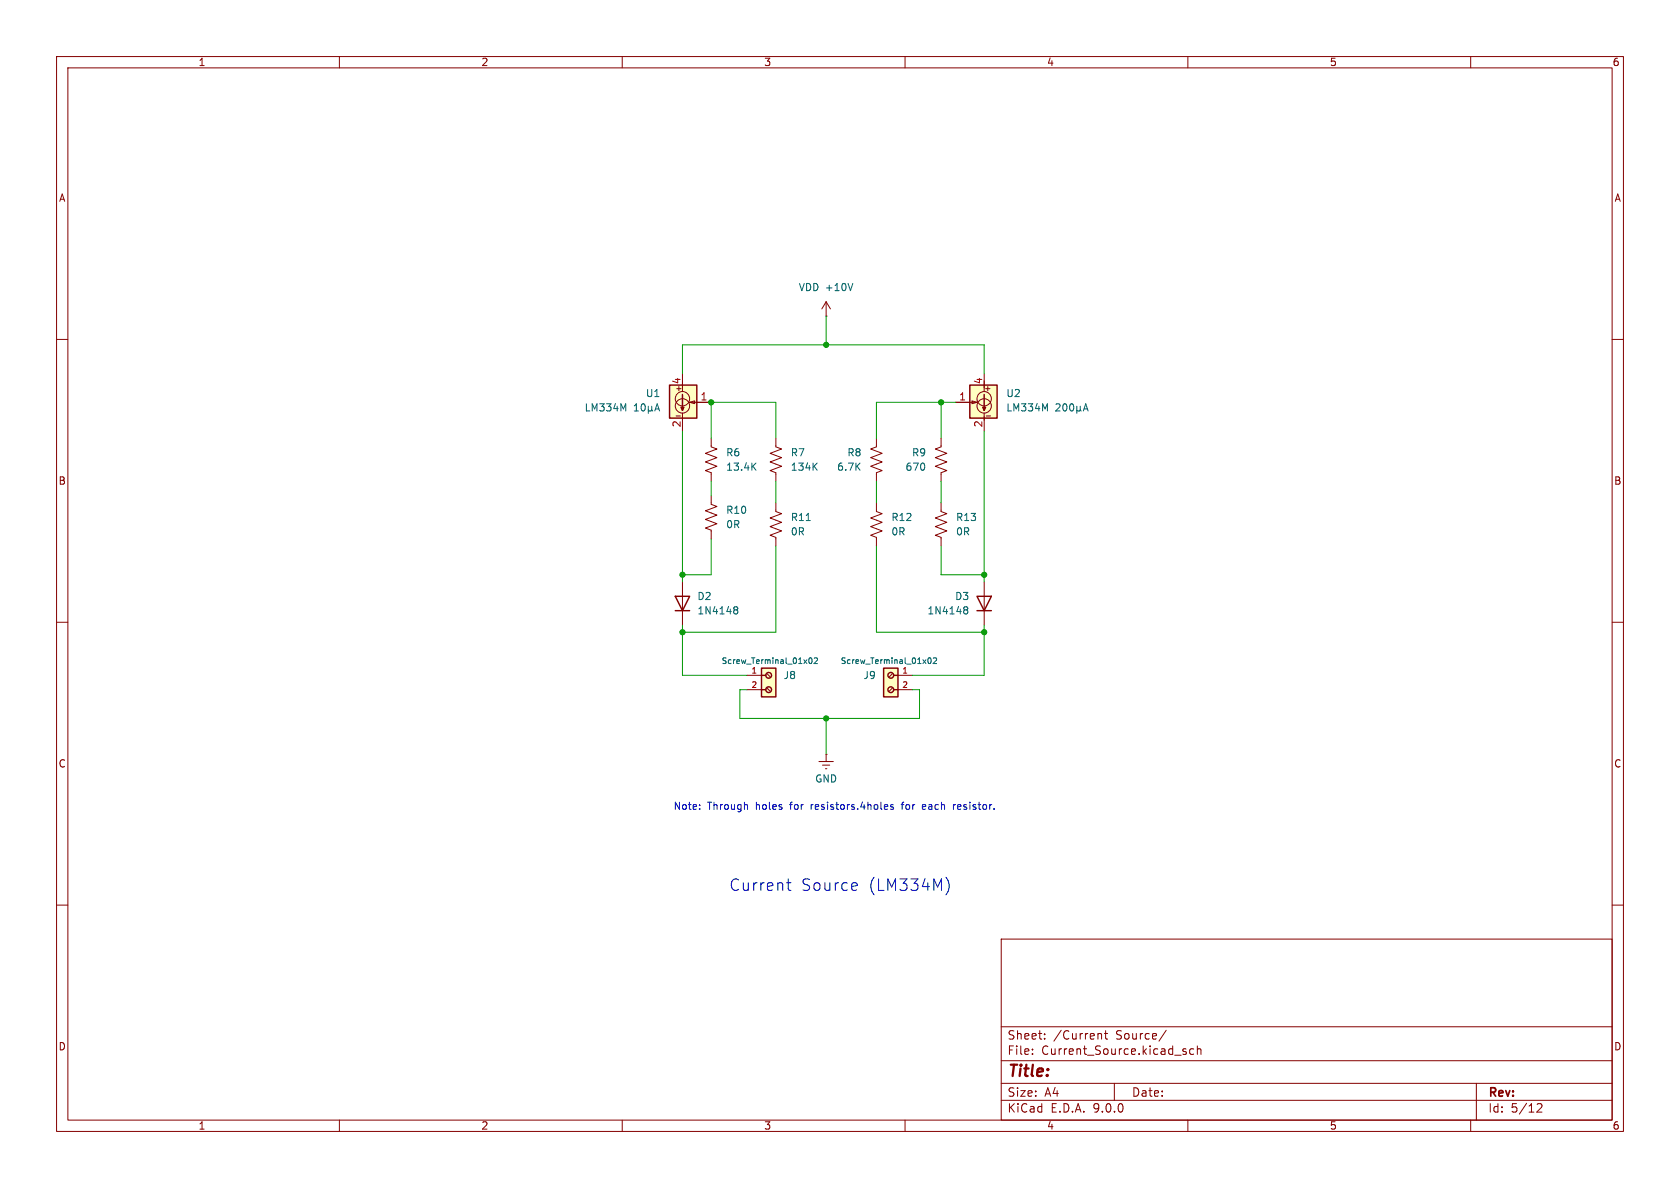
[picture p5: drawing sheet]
<svg xmlns="http://www.w3.org/2000/svg" width="297mm" height="210mm" viewBox="0 0 297 210" stroke-linecap="round" stroke-linejoin="round" font-family="sans-serif">
<g fill="none" stroke="#840000" stroke-width=".18">
<path d="M10 10h277v190h-277zM12 12h273v186h-273zM60 10v2M110 10v2M160 10v2M210 10v2M260 10v2M146 55.9h.1M146 53.3l-.7 1.3M146 53.3l.8 1.3M146 53.3v2.6M10 60h2"/>
<path d="M154.9 77.5v1.5l-1 .4 2.1 .7-2.1 .8 2.1 .8-2.1 .7 2.1 .8-1.1 .4v1.5M166.4 77.5v1.5l-1 .4 2 .7-2 .8 2 .8-2 .7 2 .8-1 .4v1.5M285 60h2M125.7 87.6v1.6l1 .3-2 .8 2 .8-2 .7 2 .8-2 .7 1 .4v1.6M137.2 88.9v1.5l1 .4-2.1 .8 2.1 .7-2.1 .8 2.1 .8-2.1 .7 1.1 .4v1.5M10 110h2M174 102.9v7.6M285 110h2M144.8 134.6h2.5M145.4 135.3h1.3M145.9 135.9h.3M146 133.4h.1"/>
<path d="M146 133.4v1.2M10 160h2M177 166h108v32h-108zM285 160h2M60 198v2M110 198v2M160 198v2M177 194.5h108M177 191.5h108M177 187.5h108M177 181.5h108M182.5 186.3v.1"/>
<path d="M182.5 185.5v.1M184.7 183.6v.1M184.7 182.8v.1M194.3 182.7h.2l.2 .2v.8M195.2 182.7h.6M195.5 182.2v1.3l.3 .2M197 191.5v3M206.2 182.1l-1.3 2M209.2 185.8l.5 .2v.1v.2l-.5 .1M209.2 185.5h.5M210 198v2M211 185.5l-.4-.1-.3 .3v.4l.2 .2h.5"/>
<path d="M211.7 185.5l.2-.1 .3 .1 .1 .9M211.7 184.9v1.5M260 198v2M261 191.5v6.5M271.7 195.2l.6-.1 .2 .1 .1 .3-.9 1.1h.9"/>
</g>
<path d="M150.8 50.1l-.5 1.3M142.5 92h.8M170.5 107.7l.1 .1M170.5 107.3h.4l.1 .1 .1 .2-.2 .2M170.6 107.8h.3M170.6 107.8l-.1 .1M170.9 107.8l.2 .2-.1 .4-.1 .1h-.4" fill="none" stroke="#006464" stroke-width=".18"/>
<path d="M172.7 105.4h2.6l-1.3 2.6zM172.7 108h2.6" fill="none" stroke="#840000" stroke-width=".25"/>
<path d="M118.4 68.1h4.8v5.8h-4.8z" fill="#ffffc2"/>
<path d="M118.4 68.1h4.8v5.8h-4.8zM120.4 72h.5l-.3 .5zM120.6 69.7v2.8M119.4 105.4h2.5l-1.3 2.6zM119.4 108h2.5" fill="none" stroke="#840000" stroke-width=".25"/>
<g fill="none" stroke="#840000" stroke-width=".18">
<path d="M119.5 73.5h.8M119.6 68.7h.8M120 68.3v.8M120.6 66v3.2M120.6 73v3.2M121.9 71.1l.9-.2v.5zM121.9 71.1h3.8M120.6 102.9v7.6"/>
<circle cx="120.6" cy="70.5" r="1.27"/>
<circle cx="120.6" cy="71.8" r="1.27"/>
</g>
<g fill="none" stroke="#006464" stroke-width=".18">
<path d="M112.1 72.7h.8M112.1 71.7l.4-.3v1.3M113.5 71.5l.1-.1a.68 .68 0 0 1 .5 .6 .68 .68 0 0 1-.5 .7l-.1-.2-.2-.3zM114.6 72.5l.2 .2h.2l.2-.2M114.6 71.8v1.3M115.2 72.5l.2 .2M115.2 71.8v.7M115.8 72.7l.4-1.3 .4 1.3M115.9 72.3h.6M129.8 107.7l.2 .1M129.8 107.3h.4l.2 .1v.2l-.2 .2M130 107.8h.2"/>
<path d="M130 107.8l-.2 .1M130.2 107.8l.2 .2v.4l-.2 .1h-.4"/>
</g>
<path d="M134.6 118.1h2.6v5.1h-2.6z" fill="#ffffc2"/>
<g fill="none" stroke="#840000" stroke-width=".25">
<path d="M134.6 118.1h2.6v5.1h-2.6zM134.6 119.4h.8M134.6 121.9h.8"/>
<circle cx="135.9" cy="119.4" r=".51"/>
<circle cx="135.9" cy="121.9" r=".51"/>
</g>
<path d="M154.9 88.9v1.5l1.1 .4-2.1 .8 2.1 .7-2.1 .8 2.1 .8-2.1 .7 1 .4v1.5M132.1 119.4h2.5M135.6 119.1l.5 .5M132.1 121.9h2.5M135.6 121.7l.5 .5" fill="none" stroke="#840000" stroke-width=".18"/>
<path d="M143.1 116.4l.1-.1a.54 .54 0 0 1 .4 .5 .54 .54 0 0 1-.4 .5l-.2-.4zM143.9 116.4l.4-.1 .2 .3-.6 .7h.6" fill="none" stroke="#006464" stroke-width=".18"/>
<path d="M156.2 118.1h2.5v5.1h-2.5z" fill="#ffffc2"/>
<g fill="none" stroke="#840000" stroke-width=".25">
<path d="M156.2 118.1h2.5v5.1h-2.5zM158 119.4h.7M158 121.9h.7"/>
<circle cx="157.5" cy="119.4" r=".51"/>
<circle cx="157.5" cy="121.9" r=".51"/>
</g>
<path d="M166.4 88.9v1.5l1 .4-2 .8 2 .7-2 .8 2 .8-2 .7 1 .4v1.5M157.7 119.1l-.5 .5M158.7 119.4h2.6M157.7 121.7l-.5 .5M158.7 121.9h2.6" fill="none" stroke="#840000" stroke-width=".18"/>
<path d="M164.1 116.4l.2-.1a.54 .54 0 0 1 .3 .5 .54 .54 0 0 1-.3 .5l-.3-.4zM165 116.4l.4-.1 .2 .3-.6 .7h.6" fill="none" stroke="#006464" stroke-width=".18"/>
<path d="M171.4 68.1h4.9v5.8h-4.9z" fill="#ffffc2"/>
<path d="M171.4 68.1h4.9v5.8h-4.9zM173.7 72h.5l-.2 .5zM174 69.7v2.8" fill="none" stroke="#840000" stroke-width=".25"/>
<g fill="none" stroke="#840000" stroke-width=".18">
<path d="M125.7 77.5v1.5l1 .4-2 .7 2 .8-2 .8 2 .7-2 .8 1 .4v1.5M137.2 77.5v1.5l1 .4-2.1 .7 2.1 .8-2.1 .8 2.1 .7-2.1 .8 1.1 .4v1.5M168.9 71.1h3.8M171.8 70.9l.9 .2-.9 .3zM174 66v3.2M174 73v3.2M174.2 68.7h.8M174.4 73.5h.7M174.6 68.3v.8"/>
<circle cx="174" cy="70.5" r="1.27"/>
<circle cx="174" cy="71.8" r="1.27"/>
</g>
<g fill="none" stroke="#006464" stroke-width=".18">
<path d="M186.7 71.5l.5-.1 .2 .3-.8 1h.8M188 71.5l.2-.1a.68 .68 0 0 1 .4 .6 .68 .68 0 0 1-.4 .7l-.2-.2-.1-.3zM189.2 71.5l.2-.1a.68 .68 0 0 1 .4 .6 .68 .68 0 0 1-.4 .7l-.2-.2-.1-.3zM190.4 72.5l.2 .2h.2l.2-.2M190.4 71.8v1.3M191 72.5l.2 .2M191 71.8v.7M191.5 72.7l.4-1.3 .5 1.3M191.6 72.3h.6M133.1 82.4l.5 .7M133.6 81.9l-.7 .7M143.9 82.4l.6 .7"/>
<path d="M144.5 81.9l-.8 .7"/>
</g>
<g fill="none" stroke="#009600" stroke-width=".18">
<path d="M146 55.9v5.1M120.6 66v-5h53.4v5M120.6 76.2v26.7M125.7 77.5v-6.4h11.5v6.4M166.4 71.1v6.4M168.9 71.1h-14v6.4M174 76.2v26.7M125.7 85.1v2.5M125.7 95.3v6.3h-5.1M137.2 85.1v3.8M137.2 96.5v15.3h-16.6M154.9 85.1v3.8"/>
<path d="M154.9 96.5v15.3h19.1M166.4 85.1v3.8M166.4 96.5v5.1h7.6M120.6 110.5v8.9h11.5M174 110.5v8.9h-12.7M132.1 121.9h-1.3v5.1h31.8v-5.1h-1.3M146 127v6.4"/>
</g>
<g fill="none" stroke="#0000c2" stroke-width=".18">
<path d="M123.7 143v.1M123.7 142.3v.1M132.1 142.3l.1 .8M139.1 156h.7M139.3 155.4v1.7l.1 .2 .4 .1M151.3 156l.1 .1 .1 .4-.9 .2M151.4 157.3l-.1 .1M156.5 142.2l.4 .1v.2l-.6 .2M156.9 143l-.4 .1M157.9 142.3l-.3-.1-.2 .2 .1 .2 .4 .1v.3h-.5M159.3 142.2h.5M159.5 141.9v1.2"/>
<path d="M163.5 142.2h-.3l-.1 .2v.6l.4 .1M163.7 142.5l-.6 .2M167.2 155.1a2.33 2.33 0 0 1 0 3.1M168.6 142.2v.9M168.9 142.2l-.3 .3"/>
</g>
<g fill="#009600" stroke="#009600" stroke-width=".18">
<circle cx="120.6" cy="111.8" r=".46"/>
<circle cx="146" cy="127" r=".46"/>
<circle cx="174" cy="111.8" r=".46"/>
<circle cx="174" cy="101.6" r=".46"/>
<circle cx="146" cy="61" r=".46"/>
<circle cx="120.6" cy="101.6" r=".46"/>
<circle cx="166.4" cy="71.1" r=".46"/>
<circle cx="125.7" cy="71.1" r=".46"/>
</g>
<g font-size="2.8" fill="#0000c2">
<text x="128.9" y="157.7">Current</text>
<text x="141.6" y="157.7">Source</text>
<text x="153.6" y="157.7">(LM334M)</text>
</g>
<text font-size="2.8" fill="#840000" x="178" y="190.9">Title:</text>
<g font-size="2.1" fill="#840000">
<text x="178" y="184">Sheet:</text>
<text x="186.2" y="184">/Current</text>
<text x="197.3" y="184">Source/</text>
<text x="178" y="186.7">File:</text>
<text x="184.1" y="186.7">Current_Source.kicad_sch</text>
<text x="178" y="196.9">KiCad</text>
<text x="178" y="194.1">Size:</text>
<text x="184.7" y="194.1">A4</text>
<text x="185.7" y="196.9">E.D.A.</text>
<text x="193.3" y="196.9">9.0.0</text>
<text x="200" y="194.1">Date:</text>
<text x="263" y="194.3">Rev:</text>
<text x="263" y="196.9">Id:</text>
<text x="267.1" y="196.9">5/12</text>
</g>
<g font-size="1.8" fill="#840000">
<text x="35" y="11.9">1</text>
<text x="85" y="11.9">2</text>
<text x="135" y="11.9">3</text>
<text x="185" y="11.9">4</text>
<text x="235" y="11.9">5</text>
<text x="285" y="11.9">6</text>
<text x="10.3" y="35.9">A</text>
<text x="285.3" y="35.9">A</text>
<text x="10.3" y="85.9">B</text>
<text x="285.3" y="85.9">B</text>
<text x="10.3" y="135.9">C</text>
<text x="285.3" y="135.9">C</text>
<text x="10.3" y="185.9">D</text>
<text x="285.3" y="185.9">D</text>
<text x="35" y="199.9">1</text>
<text x="85" y="199.9">2</text>
<text x="135" y="199.9">3</text>
<text x="185" y="199.9">4</text>
<text x="235" y="199.9">5</text>
<text x="285" y="199.9">6</text>
</g>
<g font-size="1.8" fill="#006464">
<text x="141.1" y="51.7">VDD +10V</text>
<text x="114.1" y="70.4">U1</text>
<text x="177.8" y="70.4">U2</text>
<text x="103.3" y="72.9">LM334M</text>
<text x="177.8" y="72.9">LM334M</text>
<text x="128.3" y="80.9">R6</text>
<text x="128.3" y="83.4">13.4K</text>
<text x="139.7" y="80.9">R7</text>
<text x="139.7" y="83.4">134K</text>
<text x="147.9" y="83.4">6.7K</text>
<text x="149.7" y="80.9">R8</text>
<text x="160" y="83.4">670</text>
<text x="161.1" y="80.9">R9</text>
<text x="128.3" y="93.6">0R</text>
<text x="128.3" y="91">R10</text>
<text x="139.7" y="94.8">0R</text>
<text x="139.7" y="92.3">R11</text>
<text x="157.5" y="94.8">0R</text>
<text x="157.5" y="92.3">R12</text>
<text x="168.9" y="94.8">0R</text>
<text x="168.9" y="92.3">R13</text>
<text x="123.2" y="106.3">D2</text>
<text x="168.8" y="106.3">D3</text>
<text x="123.2" y="108.8">1N4148</text>
<text x="163.9" y="108.8">1N4148</text>
<text x="138.4" y="120.2">J8</text>
<text x="152.6" y="120.2">J9</text>
<text x="144" y="138.5">GND</text>
</g>
<g font-size="1.8" fill="#a90000">
<text x="120.4" y="68" transform="rotate(-90 120.4 68)">4</text>
<text x="123.8" y="70.9">1</text>
<text x="169.5" y="70.9">1</text>
<text x="173.7" y="68" transform="rotate(-90 173.7 68)">4</text>
<text x="120.4" y="75.6" transform="rotate(-90 120.4 75.6)">2</text>
<text x="173.7" y="75.6" transform="rotate(-90 173.7 75.6)">2</text>
</g>
<g font-size="1.8" fill="#0000c2">
<text x="119" y="143.4">Note:</text>
<text x="125.1" y="143.4">Through</text>
<text x="133.7" y="143.4">holes</text>
<text x="140" y="143.4">for</text>
<text x="143.8" y="143.4">resistors.4holes</text>
<text x="160.1" y="143.4">for</text>
<text x="163.9" y="143.4">each</text>
<text x="169.6" y="143.4">resistor.</text>
</g>
<g font-size="1.4" fill="#006464">
<text x="127.5" y="117.6">Screw_Terminal_01x02</text>
<text x="148.5" y="117.6">Screw_Terminal_01x02</text>
</g>
<g font-size="1.4" fill="#a90000">
<text x="132.7" y="119.1">1</text>
<text x="159.4" y="119.1">1</text>
<text x="132.7" y="121.7">2</text>
<text x="159.4" y="121.7">2</text>
</g>
</svg>
